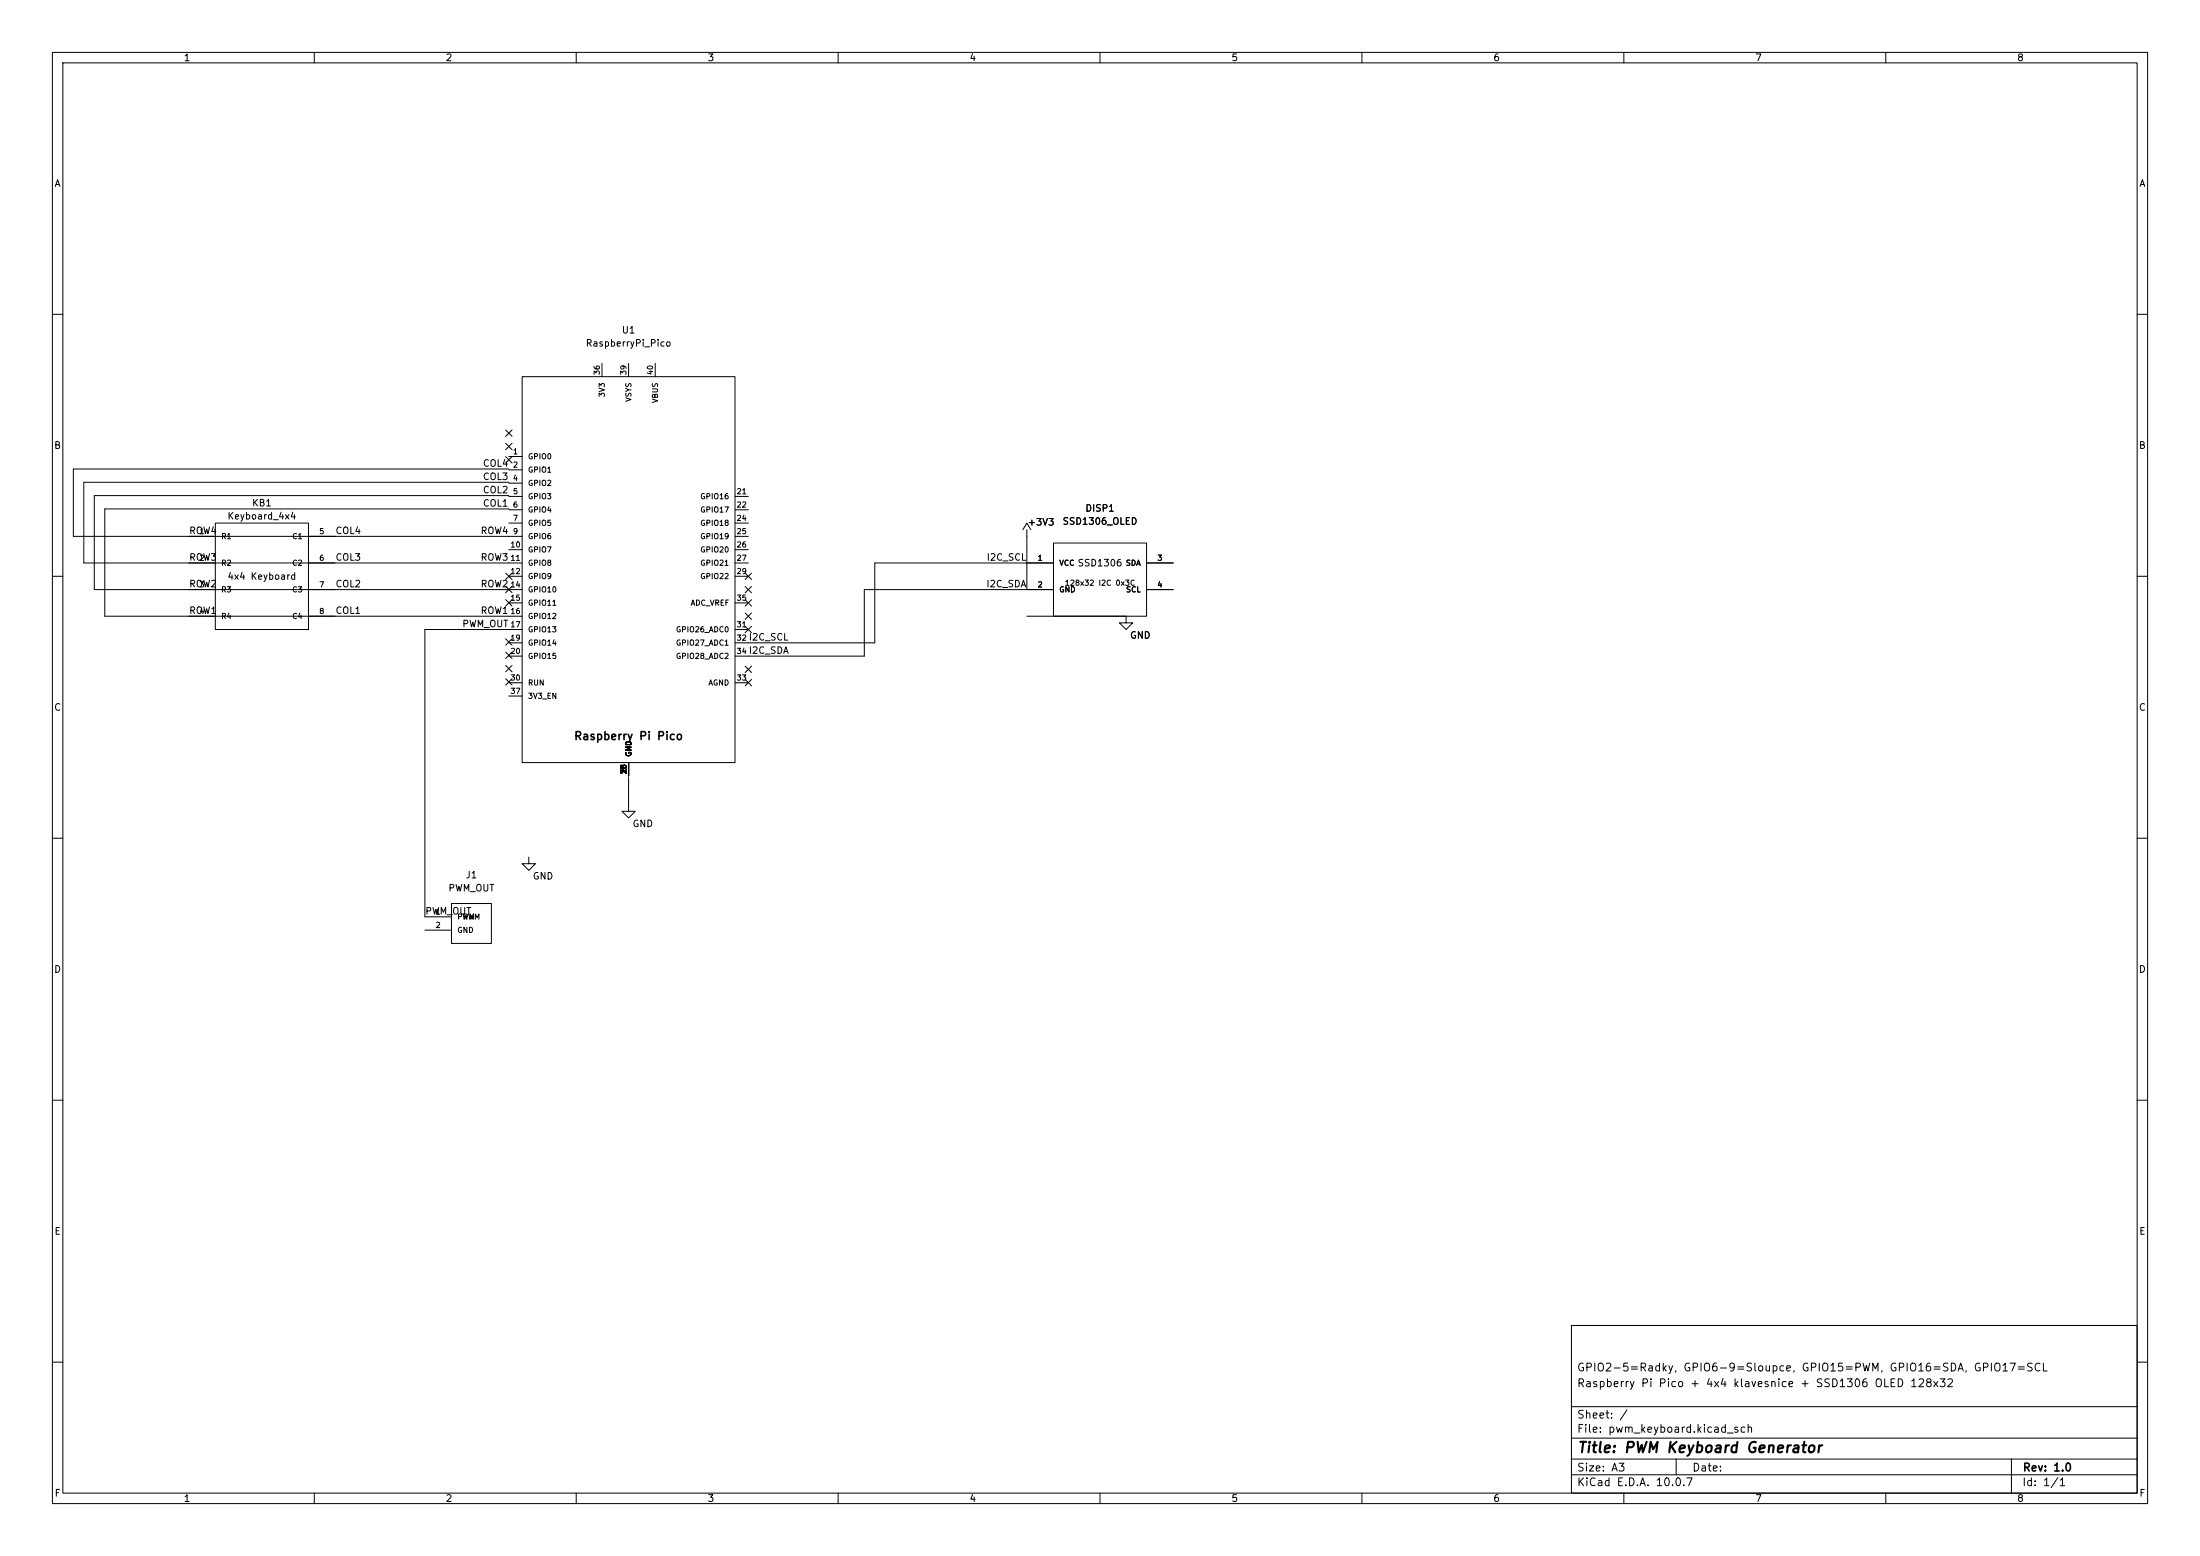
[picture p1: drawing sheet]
(kicad_sch
 (version 20260306)
 (generator "eeschema")
 (generator_version "10.0")
 (paper "A3")
 (title_block
  (title "PWM Keyboard Generator")
  (rev "1.0")
  (comment 1 "Raspberry Pi Pico + 4x4 klavesnice + SSD1306 OLED 128x32")
  (comment 2 "GPIO2-5=Radky, GPIO6-9=Sloupce, GPIO15=PWM, GPIO16=SDA, GPIO17=SCL"))
 (lib_symbols
  (symbol "MCU_Module_RaspberryPi_Pico:RaspberryPi_Pico"
   (pin_names
    (offset 1.016)) (exclude_from_sim no) (in_bom yes) (on_board yes)
   (in_pos_files yes)
   (duplicate_pin_numbers_are_jumpers no)
   (property "Reference" "U1" (at 0 44.45 0) (show_name no) (do_not_autoplace no) (effects (font (size 1.27 1.27))))
   (property "Value" "RaspberryPi_Pico" (at 0 41.91 0) (show_name no) (do_not_autoplace no) (effects (font (size 1.27 1.27))))
   (property "Footprint" "Module_RaspberryPi_Pico:RaspberryPi_Pico_TH" (at 0 0 0) (show_name no) (do_not_autoplace no) (hide yes) (effects (font (size 1.27 1.27))))
   (property "Datasheet" "https://datasheets.raspberrypi.com/pico/pico-datasheet.pdf" (at 0 0 0) (show_name no) (do_not_autoplace no) (hide yes) (effects (font (size 1.27 1.27))))
   (property "Description" "Raspberry Pi Pico microcontroller board" (at 0 0 0) (show_name no) (do_not_autoplace no) (hide yes) (effects (font (size 1.27 1.27))))
   (symbol "RaspberryPi_Pico_0_1"
    (rectangle (start -20.32 -35.56) (end 20.32 38.1) (stroke (width 0) (type default)) (fill (type background)))
    (text "Raspberry Pi Pico" (at 0 -30.48 0) (effects (font (size 1.524 1.524)
    (bold yes)))))
   (symbol "RaspberryPi_Pico_1_1"
    (pin bidirectional line (at -22.86 22.86 0) (length 2.54) (name "GPIO0" (effects (font (size 1.016 1.016)))) (number "1" (effects (font (size 1.016 1.016)))))
    (pin bidirectional line (at -22.86 20.32 0) (length 2.54) (name "GPIO1" (effects (font (size 1.016 1.016)))) (number "2" (effects (font (size 1.016 1.016)))))
    (pin power_in line (at 0 -38.1 90) (length 2.54) (name "GND" (effects (font (size 1.016 1.016)))) (number "3" (effects (font (size 1.016 1.016)))))
    (pin bidirectional line (at -22.86 17.78 0) (length 2.54) (name "GPIO2" (effects (font (size 1.016 1.016)))) (number "4" (effects (font (size 1.016 1.016)))))
    (pin bidirectional line (at -22.86 15.24 0) (length 2.54) (name "GPIO3" (effects (font (size 1.016 1.016)))) (number "5" (effects (font (size 1.016 1.016)))))
    (pin bidirectional line (at -22.86 12.7 0) (length 2.54) (name "GPIO4" (effects (font (size 1.016 1.016)))) (number "6" (effects (font (size 1.016 1.016)))))
    (pin bidirectional line (at -22.86 10.16 0) (length 2.54) (name "GPIO5" (effects (font (size 1.016 1.016)))) (number "7" (effects (font (size 1.016 1.016)))))
    (pin power_in line (at 0 -38.1 90) (length 2.54) (name "GND" (effects (font (size 1.016 1.016)))) (number "8" (effects (font (size 1.016 1.016)))))
    (pin bidirectional line (at -22.86 7.62 0) (length 2.54) (name "GPIO6" (effects (font (size 1.016 1.016)))) (number "9" (effects (font (size 1.016 1.016)))))
    (pin bidirectional line (at -22.86 5.08 0) (length 2.54) (name "GPIO7" (effects (font (size 1.016 1.016)))) (number "10" (effects (font (size 1.016 1.016)))))
    (pin bidirectional line (at -22.86 2.54 0) (length 2.54) (name "GPIO8" (effects (font (size 1.016 1.016)))) (number "11" (effects (font (size 1.016 1.016)))))
    (pin bidirectional line (at -22.86 0 0) (length 2.54) (name "GPIO9" (effects (font (size 1.016 1.016)))) (number "12" (effects (font (size 1.016 1.016)))))
    (pin power_in line (at 0 -38.1 90) (length 2.54) (name "GND" (effects (font (size 1.016 1.016)))) (number "13" (effects (font (size 1.016 1.016)))))
    (pin bidirectional line (at -22.86 -2.54 0) (length 2.54) (name "GPIO10" (effects (font (size 1.016 1.016)))) (number "14" (effects (font (size 1.016 1.016)))))
    (pin bidirectional line (at -22.86 -5.08 0) (length 2.54) (name "GPIO11" (effects (font (size 1.016 1.016)))) (number "15" (effects (font (size 1.016 1.016)))))
    (pin bidirectional line (at -22.86 -7.62 0) (length 2.54) (name "GPIO12" (effects (font (size 1.016 1.016)))) (number "16" (effects (font (size 1.016 1.016)))))
    (pin bidirectional line (at -22.86 -10.16 0) (length 2.54) (name "GPIO13" (effects (font (size 1.016 1.016)))) (number "17" (effects (font (size 1.016 1.016)))))
    (pin power_in line (at 0 -38.1 90) (length 2.54) (name "GND" (effects (font (size 1.016 1.016)))) (number "18" (effects (font (size 1.016 1.016)))))
    (pin bidirectional line (at -22.86 -12.7 0) (length 2.54) (name "GPIO14" (effects (font (size 1.016 1.016)))) (number "19" (effects (font (size 1.016 1.016)))))
    (pin bidirectional line (at -22.86 -15.24 0) (length 2.54) (name "GPIO15" (effects (font (size 1.016 1.016)))) (number "20" (effects (font (size 1.016 1.016)))))
    (pin bidirectional line (at 22.86 15.24 180) (length 2.54) (name "GPIO16" (effects (font (size 1.016 1.016)))) (number "21" (effects (font (size 1.016 1.016)))))
    (pin bidirectional line (at 22.86 12.7 180) (length 2.54) (name "GPIO17" (effects (font (size 1.016 1.016)))) (number "22" (effects (font (size 1.016 1.016)))))
    (pin power_in line (at 0 -38.1 90) (length 2.54) (name "GND" (effects (font (size 1.016 1.016)))) (number "23" (effects (font (size 1.016 1.016)))))
    (pin bidirectional line (at 22.86 10.16 180) (length 2.54) (name "GPIO18" (effects (font (size 1.016 1.016)))) (number "24" (effects (font (size 1.016 1.016)))))
    (pin bidirectional line (at 22.86 7.62 180) (length 2.54) (name "GPIO19" (effects (font (size 1.016 1.016)))) (number "25" (effects (font (size 1.016 1.016)))))
    (pin bidirectional line (at 22.86 5.08 180) (length 2.54) (name "GPIO20" (effects (font (size 1.016 1.016)))) (number "26" (effects (font (size 1.016 1.016)))))
    (pin bidirectional line (at 22.86 2.54 180) (length 2.54) (name "GPIO21" (effects (font (size 1.016 1.016)))) (number "27" (effects (font (size 1.016 1.016)))))
    (pin power_in line (at 0 -38.1 90) (length 2.54) (name "GND" (effects (font (size 1.016 1.016)))) (number "28" (effects (font (size 1.016 1.016)))))
    (pin bidirectional line (at 22.86 0 180) (length 2.54) (name "GPIO22" (effects (font (size 1.016 1.016)))) (number "29" (effects (font (size 1.016 1.016)))))
    (pin input line (at -22.86 -20.32 0) (length 2.54) (name "RUN" (effects (font (size 1.016 1.016)))) (number "30" (effects (font (size 1.016 1.016)))))
    (pin bidirectional line (at 22.86 -10.16 180) (length 2.54) (name "GPIO26_ADC0" (effects (font (size 1.016 1.016)))) (number "31" (effects (font (size 1.016 1.016)))))
    (pin bidirectional line (at 22.86 -12.7 180) (length 2.54) (name "GPIO27_ADC1" (effects (font (size 1.016 1.016)))) (number "32" (effects (font (size 1.016 1.016)))))
    (pin power_in line (at 22.86 -20.32 180) (length 2.54) (name "AGND" (effects (font (size 1.016 1.016)))) (number "33" (effects (font (size 1.016 1.016)))))
    (pin bidirectional line (at 22.86 -15.24 180) (length 2.54) (name "GPIO28_ADC2" (effects (font (size 1.016 1.016)))) (number "34" (effects (font (size 1.016 1.016)))))
    (pin power_in line (at 22.86 -5.08 180) (length 2.54) (name "ADC_VREF" (effects (font (size 1.016 1.016)))) (number "35" (effects (font (size 1.016 1.016)))))
    (pin power_out line (at -5.08 40.64 270) (length 2.54) (name "3V3" (effects (font (size 1.016 1.016)))) (number "36" (effects (font (size 1.016 1.016)))))
    (pin input line (at -22.86 -22.86 0) (length 2.54) (name "3V3_EN" (effects (font (size 1.016 1.016)))) (number "37" (effects (font (size 1.016 1.016)))))
    (pin power_in line (at 0 -38.1 90) (length 2.54) (name "GND" (effects (font (size 1.016 1.016)))) (number "38" (effects (font (size 1.016 1.016)))))
    (pin power_in line (at 0 40.64 270) (length 2.54) (name "VSYS" (effects (font (size 1.016 1.016)))) (number "39" (effects (font (size 1.016 1.016)))))
    (pin power_out line (at 5.08 40.64 270) (length 2.54) (name "VBUS" (effects (font (size 1.016 1.016)))) (number "40" (effects (font (size 1.016 1.016))))))
   (embedded_fonts no))
  (symbol "power:+3V3"
   (power global)
   (pin_names
    (offset 0)) (exclude_from_sim no) (in_bom no) (on_board no)
   (in_pos_files yes)
   (duplicate_pin_numbers_are_jumpers no)
   (property "Reference" "#PWR" (at 0 3.81 0) (show_name no) (do_not_autoplace no) (hide yes) (effects (font (size 1.27 1.27))))
   (property "Value" "+3V3" (at 0 3.81 0) (show_name no) (do_not_autoplace no) (effects (font (size 1.27 1.27))))
   (property "Footprint" "" (at 0 0 0) (show_name no) (do_not_autoplace no) (hide yes) (effects (font (size 1.27 1.27))))
   (property "Datasheet" "" (at 0 0 0) (show_name no) (do_not_autoplace no) (hide yes) (effects (font (size 1.27 1.27))))
   (property "Description" "Power symbol creates a global label with name \"+3V3\"" (at 0 0 0) (show_name no) (do_not_autoplace no) (hide yes) (effects (font (size 1.27 1.27))))
   (symbol "+3V3_0_1"
    (polyline (pts (xy -0.762 1.27) (xy 0 2.54) (xy 0.762 1.27)) (stroke (width 0) (type default)) (fill (type none)))
    (polyline (pts (xy 0 0) (xy 0 1.27)) (stroke (width 0) (type default)) (fill (type none))))
   (symbol "+3V3_1_1"
    (pin power_in line (at 0 0 90) (length 0) (hide yes) (name "" (effects (font (size 1.27 1.27)))) (number "1" (effects (font (size 1.27 1.27))))))
   (embedded_fonts no))
  (symbol "power:GND"
   (power global)
   (pin_names
    (offset 0)) (exclude_from_sim no) (in_bom no) (on_board no)
   (in_pos_files yes)
   (duplicate_pin_numbers_are_jumpers no)
   (property "Reference" "#PWR" (at 0 -6.35 0) (show_name no) (do_not_autoplace no) (hide yes) (effects (font (size 1.27 1.27))))
   (property "Value" "GND" (at 0 -3.81 0) (show_name no) (do_not_autoplace no) (effects (font (size 1.27 1.27))))
   (property "Footprint" "" (at 0 0 0) (show_name no) (do_not_autoplace no) (hide yes) (effects (font (size 1.27 1.27))))
   (property "Datasheet" "" (at 0 0 0) (show_name no) (do_not_autoplace no) (hide yes) (effects (font (size 1.27 1.27))))
   (property "Description" "Power symbol creates a global label with name \"GND\" , ground" (at 0 0 0) (show_name no) (do_not_autoplace no) (hide yes) (effects (font (size 1.27 1.27))))
   (symbol "GND_0_1"
    (polyline (pts (xy 0 0) (xy 0 -1.27) (xy 1.27 -1.27) (xy 0 -2.54) (xy -1.27 -1.27) (xy 0 -1.27)) (stroke (width 0) (type default)) (fill (type none))))
   (symbol "GND_1_1"
    (pin power_in line (at 0 0 270) (length 0) (hide yes) (name "" (effects (font (size 1.27 1.27)))) (number "1" (effects (font (size 1.27 1.27))))))
   (embedded_fonts no))
  (symbol "pwm_keyboard:Conn_PWM_Out"
   (pin_names
    (offset 1.016)) (exclude_from_sim no) (in_bom yes) (on_board yes)
   (in_pos_files yes)
   (duplicate_pin_numbers_are_jumpers no)
   (property "Reference" "J1" (at 0 6.35 0) (show_name no) (do_not_autoplace no) (effects (font (size 1.27 1.27))))
   (property "Value" "PWM_OUT" (at 0 3.81 0) (show_name no) (do_not_autoplace no) (effects (font (size 1.27 1.27))))
   (property "Footprint" "" (at 0 0 0) (show_name no) (do_not_autoplace no) (hide yes) (effects (font (size 1.27 1.27))))
   (property "Datasheet" "" (at 0 0 0) (show_name no) (do_not_autoplace no) (hide yes) (effects (font (size 1.27 1.27))))
   (property "Description" "PWM output 2-pin connector" (at 0 0 0) (show_name no) (do_not_autoplace no) (hide yes) (effects (font (size 1.27 1.27))))
   (symbol "Conn_PWM_Out_0_1"
    (rectangle (start -3.81 -5.08) (end 3.81 2.54) (stroke (width 0) (type default)) (fill (type background)))
    (text "PWM" (at 0 0 0) (effects (font (size 1.016 1.016)))))
   (symbol "Conn_PWM_Out_1_1"
    (pin passive line (at -8.89 0 0) (length 5.08) (name "PWM" (effects (font (size 1.016 1.016)))) (number "1" (effects (font (size 1.016 1.016)))))
    (pin power_in line (at -8.89 -2.54 0) (length 5.08) (name "GND" (effects (font (size 1.016 1.016)))) (number "2" (effects (font (size 1.016 1.016))))))
   (embedded_fonts no))
  (symbol "pwm_keyboard:Keyboard_4x4"
   (pin_names
    (offset 1.016)) (exclude_from_sim no) (in_bom yes) (on_board yes)
   (in_pos_files yes)
   (duplicate_pin_numbers_are_jumpers no)
   (property "Reference" "KB1" (at 0 13.97 0) (show_name no) (do_not_autoplace no) (effects (font (size 1.27 1.27))))
   (property "Value" "Keyboard_4x4" (at 0 11.43 0) (show_name no) (do_not_autoplace no) (effects (font (size 1.27 1.27))))
   (property "Footprint" "" (at 0 0 0) (show_name no) (do_not_autoplace no) (hide yes) (effects (font (size 1.27 1.27))))
   (property "Datasheet" "" (at 0 0 0) (show_name no) (do_not_autoplace no) (hide yes) (effects (font (size 1.27 1.27))))
   (property "Description" "4x4 matrix keyboard, 8-pin" (at 0 0 0) (show_name no) (do_not_autoplace no) (hide yes) (effects (font (size 1.27 1.27))))
   (symbol "Keyboard_4x4_0_1"
    (rectangle (start -8.89 -10.16) (end 8.89 10.16) (stroke (width 0) (type default)) (fill (type background)))
    (text "4x4 Keyboard" (at 0 0 0) (effects (font (size 1.27 1.27)))))
   (symbol "Keyboard_4x4_1_1"
    (pin passive line (at -13.97 7.62 0) (length 5.08) (name "R1" (effects (font (size 1.016 1.016)))) (number "1" (effects (font (size 1.016 1.016)))))
    (pin passive line (at -13.97 2.54 0) (length 5.08) (name "R2" (effects (font (size 1.016 1.016)))) (number "2" (effects (font (size 1.016 1.016)))))
    (pin passive line (at -13.97 -2.54 0) (length 5.08) (name "R3" (effects (font (size 1.016 1.016)))) (number "3" (effects (font (size 1.016 1.016)))))
    (pin passive line (at -13.97 -7.62 0) (length 5.08) (name "R4" (effects (font (size 1.016 1.016)))) (number "4" (effects (font (size 1.016 1.016)))))
    (pin passive line (at 13.97 7.62 180) (length 5.08) (name "C1" (effects (font (size 1.016 1.016)))) (number "5" (effects (font (size 1.016 1.016)))))
    (pin passive line (at 13.97 2.54 180) (length 5.08) (name "C2" (effects (font (size 1.016 1.016)))) (number "6" (effects (font (size 1.016 1.016)))))
    (pin passive line (at 13.97 -2.54 180) (length 5.08) (name "C3" (effects (font (size 1.016 1.016)))) (number "7" (effects (font (size 1.016 1.016)))))
    (pin passive line (at 13.97 -7.62 180) (length 5.08) (name "C4" (effects (font (size 1.016 1.016)))) (number "8" (effects (font (size 1.016 1.016))))))
   (embedded_fonts no))
  (symbol "pwm_keyboard:SSD1306_OLED"
   (pin_names
    (offset 1.016)) (exclude_from_sim no) (in_bom yes) (on_board yes)
   (in_pos_files yes)
   (duplicate_pin_numbers_are_jumpers no)
   (property "Reference" "DISP1" (at 0 10.16 0) (show_name no) (do_not_autoplace no) (effects (font (size 1.27 1.27))))
   (property "Value" "SSD1306_OLED" (at 0 7.62 0) (show_name no) (do_not_autoplace no) (effects (font (size 1.27 1.27))))
   (property "Footprint" "" (at 0 0 0) (show_name no) (do_not_autoplace no) (hide yes) (effects (font (size 1.27 1.27))))
   (property "Datasheet" "" (at 0 0 0) (show_name no) (do_not_autoplace no) (hide yes) (effects (font (size 1.27 1.27))))
   (property "Description" "SSD1306 OLED display 128x32, I2C address 0x3C" (at 0 0 0) (show_name no) (do_not_autoplace no) (hide yes) (effects (font (size 1.27 1.27))))
   (symbol "SSD1306_OLED_0_1"
    (rectangle (start -8.89 -7.62) (end 8.89 6.35) (stroke (width 0) (type default)) (fill (type background)))
    (text "SSD1306" (at 0 2.54 0) (effects (font (size 1.27 1.27))))
    (text "128x32 I2C 0x3C" (at 0 -1.27 0) (effects (font (size 1.016 1.016)))))
   (symbol "SSD1306_OLED_1_1"
    (pin power_in line (at -13.97 2.54 0) (length 5.08) (name "VCC" (effects (font (size 1.016 1.016)))) (number "1" (effects (font (size 1.016 1.016)))))
    (pin power_in line (at -13.97 -2.54 0) (length 5.08) (name "GND" (effects (font (size 1.016 1.016)))) (number "2" (effects (font (size 1.016 1.016)))))
    (pin bidirectional line (at 13.97 2.54 180) (length 5.08) (name "SDA" (effects (font (size 1.016 1.016)))) (number "3" (effects (font (size 1.016 1.016)))))
    (pin input line (at 13.97 -2.54 180) (length 5.08) (name "SCL" (effects (font (size 1.016 1.016)))) (number "4" (effects (font (size 1.016 1.016))))))
   (embedded_fonts no)))
 (no_connect
  (at 142.86 110))
 (no_connect
  (at 142.86 117.62))
 (no_connect
  (at 97.14 115.06))
 (no_connect
  (at 142.86 112.54))
 (no_connect
  (at 97.14 122.54))
 (no_connect
  (at 97.14 110))
 (no_connect
  (at 97.14 112.52))
 (no_connect
  (at 97.14 127.62))
 (no_connect
  (at 97.14 125.08))
 (no_connect
  (at 97.14 85.22))
 (no_connect
  (at 97.14 130.16))
 (no_connect
  (at 142.86 130.3))
 (no_connect
  (at 97.14 82.68))
 (no_connect
  (at 97.14 87.76))
 (no_connect
  (at 142.86 127.76))
 (no_connect
  (at 142.86 115.08))
 (no_connect
  (at 142.86 120.16))
 (wire
  (pts (xy 196.03 102.38) (xy 196.03 112.54))
  (stroke (width 0) (type default)))
 (wire
  (pts (xy 165 125.24) (xy 165 112.54))
  (stroke (width 0) (type default)))
 (wire
  (pts (xy 16 107.46) (xy 97.14 107.46))
  (stroke (width 0) (type default)))
 (wire
  (pts (xy 20 97.14) (xy 97.14 97.14))
  (stroke (width 0) (type default)))
 (wire
  (pts (xy 20 117.62) (xy 20 97.14))
  (stroke (width 0) (type default)))
 (wire
  (pts (xy 18 112.54) (xy 97.14 112.54))
  (stroke (width 0) (type default)))
 (wire
  (pts (xy 14 102.38) (xy 97.14 102.38))
  (stroke (width 0) (type default)))
 (wire
  (pts (xy 16 92.06) (xy 97.14 92.06))
  (stroke (width 0) (type default)))
 (wire
  (pts (xy 18 94.6) (xy 97.14 94.6))
  (stroke (width 0) (type default)))
 (wire
  (pts (xy 18 112.54) (xy 18 94.6))
  (stroke (width 0) (type default)))
 (wire
  (pts (xy 165 112.54) (xy 196.03 112.54))
  (stroke (width 0) (type default)))
 (wire
  (pts (xy 167 122.7) (xy 167 107.46))
  (stroke (width 0) (type default)))
 (wire
  (pts (xy 14 102.38) (xy 14 89.52))
  (stroke (width 0) (type default)))
 (wire
  (pts (xy 142.86 125.24) (xy 165 125.24))
  (stroke (width 0) (type default)))
 (wire
  (pts (xy 97.14 120.16) (xy 81.11 120.16))
  (stroke (width 0) (type default)))
 (wire
  (pts (xy 120 153.59) (xy 120 148.4))
  (stroke (width 0) (type default)))
 (wire
  (pts (xy 20 117.62) (xy 97.14 117.62))
  (stroke (width 0) (type default)))
 (wire
  (pts (xy 142.86 122.7) (xy 167 122.7))
  (stroke (width 0) (type default)))
 (wire
  (pts (xy 214.97 117.62) (xy 196.03 117.62))
  (stroke (width 0) (type default)))
 (wire
  (pts (xy 14 89.52) (xy 97.14 89.52))
  (stroke (width 0) (type default)))
 (wire
  (pts (xy 16 107.46) (xy 16 92.06))
  (stroke (width 0) (type default)))
 (wire
  (pts (xy 167 107.46) (xy 196.03 107.46))
  (stroke (width 0) (type default)))
 (wire
  (pts (xy 81.11 120.16) (xy 81.11 175))
  (stroke (width 0) (type default)))
 (label "I2C_SCL"
  (at 142.86 122.7 0)
  (effects (font (size 1.27 1.27)) (justify left bottom)))
 (label "COL1"
  (at 63.97 117.62 0)
  (effects (font (size 1.27 1.27)) (justify left bottom)))
 (label "ROW2"
  (at 36.03 112.54 0)
  (effects (font (size 1.27 1.27)) (justify left bottom)))
 (label "COL1"
  (at 97.14 97.14 180)
  (effects (font (size 1.27 1.27)) (justify right bottom)))
 (label "COL2"
  (at 97.14 94.6 180)
  (effects (font (size 1.27 1.27)) (justify right bottom)))
 (label "ROW4"
  (at 97.14 102.38 180)
  (effects (font (size 1.27 1.27)) (justify right bottom)))
 (label "I2C_SDA"
  (at 196.03 112.54 180)
  (effects (font (size 1.27 1.27)) (justify right bottom)))
 (label "ROW1"
  (at 97.14 117.62 180)
  (effects (font (size 1.27 1.27)) (justify right bottom)))
 (label "COL3"
  (at 97.14 92.06 180)
  (effects (font (size 1.27 1.27)) (justify right bottom)))
 (label "ROW2"
  (at 97.14 112.54 180)
  (effects (font (size 1.27 1.27)) (justify right bottom)))
 (label "COL3"
  (at 63.97 107.46 0)
  (effects (font (size 1.27 1.27)) (justify left bottom)))
 (label "COL2"
  (at 63.97 112.54 0)
  (effects (font (size 1.27 1.27)) (justify left bottom)))
 (label "COL4"
  (at 97.14 89.52 180)
  (effects (font (size 1.27 1.27)) (justify right bottom)))
 (label "I2C_SDA"
  (at 142.86 125.24 0)
  (effects (font (size 1.27 1.27)) (justify left bottom)))
 (label "ROW4"
  (at 36.03 102.38 0)
  (effects (font (size 1.27 1.27)) (justify left bottom)))
 (label "ROW3"
  (at 97.14 107.46 180)
  (effects (font (size 1.27 1.27)) (justify right bottom)))
 (label "ROW3"
  (at 36.03 107.46 0)
  (effects (font (size 1.27 1.27)) (justify left bottom)))
 (label "PWM_OUT"
  (at 81.11 175 0)
  (effects (font (size 1.27 1.27)) (justify left bottom)))
 (label "ROW1"
  (at 36.03 117.62 0)
  (effects (font (size 1.27 1.27)) (justify left bottom)))
 (label "I2C_SCL"
  (at 196.03 107.46 180)
  (effects (font (size 1.27 1.27)) (justify right bottom)))
 (label "COL4"
  (at 63.97 102.38 0)
  (effects (font (size 1.27 1.27)) (justify left bottom)))
 (label "PWM_OUT"
  (at 97.14 120.16 180)
  (effects (font (size 1.27 1.27)) (justify right bottom)))
 (symbol
  (lib_id "MCU_Module_RaspberryPi_Pico:RaspberryPi_Pico")
  (at 120 110 0)
  (unit 1)
  (body_style 1)
  (exclude_from_sim no)
  (in_bom yes)
  (on_board yes)
  (in_pos_files yes)
  (dnp no)
  (fields_autoplaced yes)
  (property "Reference" "U1" (at 120 63 0) (show_name no) (do_not_autoplace no) (effects (font (size 1.27 1.27))))
  (property "Value" "RaspberryPi_Pico" (at 120 65.5 0) (show_name no) (do_not_autoplace no) (effects (font (size 1.27 1.27))))
  (property "Footprint" "Module_RaspberryPi_Pico:RaspberryPi_Pico_TH" (at 120 110 0) (hide yes) (show_name no) (do_not_autoplace no) (effects (font (size 1.27 1.27))))
  (property "Datasheet" "" (at 120 110 0) (hide yes) (show_name no) (do_not_autoplace no) (effects (font (size 1.27 1.27))))
  (property "Description" "" (at 120 110 0) (hide yes) (show_name no) (do_not_autoplace no) (effects (font (size 1.27 1.27))))
  (pin "1")
  (pin "2")
  (pin "3")
  (pin "4")
  (pin "5")
  (pin "6")
  (pin "7")
  (pin "8")
  (pin "9")
  (pin "10")
  (pin "11")
  (pin "12")
  (pin "13")
  (pin "14")
  (pin "15")
  (pin "16")
  (pin "17")
  (pin "18")
  (pin "19")
  (pin "20")
  (pin "21")
  (pin "22")
  (pin "23")
  (pin "24")
  (pin "25")
  (pin "26")
  (pin "27")
  (pin "28")
  (pin "29")
  (pin "30")
  (pin "31")
  (pin "32")
  (pin "33")
  (pin "34")
  (pin "35")
  (pin "36")
  (pin "37")
  (pin "38")
  (pin "39")
  (pin "40"))
 (symbol
  (lib_id "pwm_keyboard:Keyboard_4x4")
  (at 50 110 0)
  (unit 1)
  (body_style 1)
  (exclude_from_sim no)
  (in_bom yes)
  (on_board yes)
  (in_pos_files yes)
  (dnp no)
  (fields_autoplaced yes)
  (property "Reference" "KB1" (at 50 96 0) (show_name no) (do_not_autoplace no) (effects (font (size 1.27 1.27))))
  (property "Value" "Keyboard_4x4" (at 50 98.5 0) (show_name no) (do_not_autoplace no) (effects (font (size 1.27 1.27))))
  (property "Footprint" "" (at 50 110 0) (hide yes) (show_name no) (do_not_autoplace no) (effects (font (size 1.27 1.27))))
  (property "Datasheet" "" (at 50 110 0) (hide yes) (show_name no) (do_not_autoplace no) (effects (font (size 1.27 1.27))))
  (property "Description" "" (at 50 110 0) (hide yes) (show_name no) (do_not_autoplace no) (effects (font (size 1.27 1.27))))
  (pin "1")
  (pin "2")
  (pin "3")
  (pin "4")
  (pin "5")
  (pin "6")
  (pin "7")
  (pin "8"))
 (symbol
  (lib_id "pwm_keyboard:SSD1306_OLED")
  (at 210 110 0)
  (unit 1)
  (body_style 1)
  (exclude_from_sim no)
  (in_bom yes)
  (on_board yes)
  (in_pos_files yes)
  (dnp no)
  (fields_autoplaced yes)
  (property "Reference" "DISP1" (at 210 97 0) (show_name no) (do_not_autoplace no) (effects (font (size 1.27 1.27))))
  (property "Value" "SSD1306_OLED" (at 210 99.5 0) (show_name no) (do_not_autoplace no) (effects (font (size 1.27 1.27))))
  (property "Footprint" "" (at 210 110 0) (hide yes) (show_name no) (do_not_autoplace no) (effects (font (size 1.27 1.27))))
  (property "Datasheet" "" (at 210 110 0) (hide yes) (show_name no) (do_not_autoplace no) (effects (font (size 1.27 1.27))))
  (property "Description" "" (at 210 110 0) (hide yes) (show_name no) (do_not_autoplace no) (effects (font (size 1.27 1.27))))
  (pin "1")
  (pin "2")
  (pin "3")
  (pin "4"))
 (symbol
  (lib_id "pwm_keyboard:Conn_PWM_Out")
  (at 90 175 0)
  (unit 1)
  (body_style 1)
  (exclude_from_sim no)
  (in_bom yes)
  (on_board yes)
  (in_pos_files yes)
  (dnp no)
  (fields_autoplaced yes)
  (property "Reference" "J1" (at 90 167 0) (show_name no) (do_not_autoplace no) (effects (font (size 1.27 1.27))))
  (property "Value" "PWM_OUT" (at 90 169.5 0) (show_name no) (do_not_autoplace no) (effects (font (size 1.27 1.27))))
  (property "Footprint" "" (at 90 175 0) (hide yes) (show_name no) (do_not_autoplace no) (effects (font (size 1.27 1.27))))
  (property "Datasheet" "" (at 90 175 0) (hide yes) (show_name no) (do_not_autoplace no) (effects (font (size 1.27 1.27))))
  (property "Description" "" (at 90 175 0) (hide yes) (show_name no) (do_not_autoplace no) (effects (font (size 1.27 1.27))))
  (pin "1")
  (pin "2"))
 (symbol
  (lib_id "power:+3V3")
  (at 196.03 102.38 0)
  (unit 1)
  (body_style 1)
  (exclude_from_sim no)
  (in_bom yes)
  (on_board yes)
  (in_pos_files yes)
  (dnp no)
  (property "Reference" "#PWR01" (at 196.03 106.19 0) (hide yes) (show_name no) (do_not_autoplace no) (effects (font (size 1.27 1.27))))
  (property "Value" "+3V3" (at 198.75 99.66 0) (show_name no) (do_not_autoplace no) (effects (font (size 1.27 1.27))))
  (property "Footprint" "" (at 196.03 102.38 0) (hide yes) (show_name no) (do_not_autoplace no) (effects (font (size 1.27 1.27))))
  (property "Datasheet" "" (at 196.03 102.38 0) (hide yes) (show_name no) (do_not_autoplace no) (effects (font (size 1.27 1.27))))
  (property "Description" "" (at 196.03 102.38 0) (hide yes) (show_name no) (do_not_autoplace no) (effects (font (size 1.27 1.27))))
  (pin "1"))
 (symbol
  (lib_id "power:GND")
  (at 214.97 117.62 0)
  (unit 1)
  (body_style 1)
  (exclude_from_sim no)
  (in_bom yes)
  (on_board yes)
  (in_pos_files yes)
  (dnp no)
  (property "Reference" "#PWR02" (at 214.97 123.97 0) (hide yes) (show_name no) (do_not_autoplace no) (effects (font (size 1.27 1.27))))
  (property "Value" "GND" (at 217.69 121.25 0) (show_name no) (do_not_autoplace no) (effects (font (size 1.27 1.27))))
  (property "Footprint" "" (at 214.97 117.62 0) (hide yes) (show_name no) (do_not_autoplace no) (effects (font (size 1.27 1.27))))
  (property "Datasheet" "" (at 214.97 117.62 0) (hide yes) (show_name no) (do_not_autoplace no) (effects (font (size 1.27 1.27))))
  (property "Description" "" (at 214.97 117.62 0) (hide yes) (show_name no) (do_not_autoplace no) (effects (font (size 1.27 1.27))))
  (pin "1"))
 (symbol
  (lib_id "power:GND")
  (at 100.95 163.59 0)
  (unit 1)
  (body_style 1)
  (exclude_from_sim no)
  (in_bom yes)
  (on_board yes)
  (in_pos_files yes)
  (dnp no)
  (property "Reference" "#PWR03" (at 100.95 169.94 0) (hide yes) (show_name no) (do_not_autoplace no) (effects (font (size 1.27 1.27))))
  (property "Value" "GND" (at 103.67 167.22 0) (show_name no) (do_not_autoplace no) (effects (font (size 1.27 1.27))))
  (property "Footprint" "" (at 100.95 163.59 0) (hide yes) (show_name no) (do_not_autoplace no) (effects (font (size 1.27 1.27))))
  (property "Datasheet" "" (at 100.95 163.59 0) (hide yes) (show_name no) (do_not_autoplace no) (effects (font (size 1.27 1.27))))
  (property "Description" "" (at 100.95 163.59 0) (hide yes) (show_name no) (do_not_autoplace no) (effects (font (size 1.27 1.27))))
  (pin "1"))
 (symbol
  (lib_id "power:GND")
  (at 120 153.59 0)
  (unit 1)
  (body_style 1)
  (exclude_from_sim no)
  (in_bom yes)
  (on_board yes)
  (in_pos_files yes)
  (dnp no)
  (property "Reference" "#PWR04" (at 120 159.94 0) (hide yes) (show_name no) (do_not_autoplace no) (effects (font (size 1.27 1.27))))
  (property "Value" "GND" (at 122.72 157.22 0) (show_name no) (do_not_autoplace no) (effects (font (size 1.27 1.27))))
  (property "Footprint" "" (at 120 153.59 0) (hide yes) (show_name no) (do_not_autoplace no) (effects (font (size 1.27 1.27))))
  (property "Datasheet" "" (at 120 153.59 0) (hide yes) (show_name no) (do_not_autoplace no) (effects (font (size 1.27 1.27))))
  (property "Description" "" (at 120 153.59 0) (hide yes) (show_name no) (do_not_autoplace no) (effects (font (size 1.27 1.27))))
  (pin "1"))
 (sheet_instances
  (path ""
   (page "1")))
 (embedded_fonts no))
